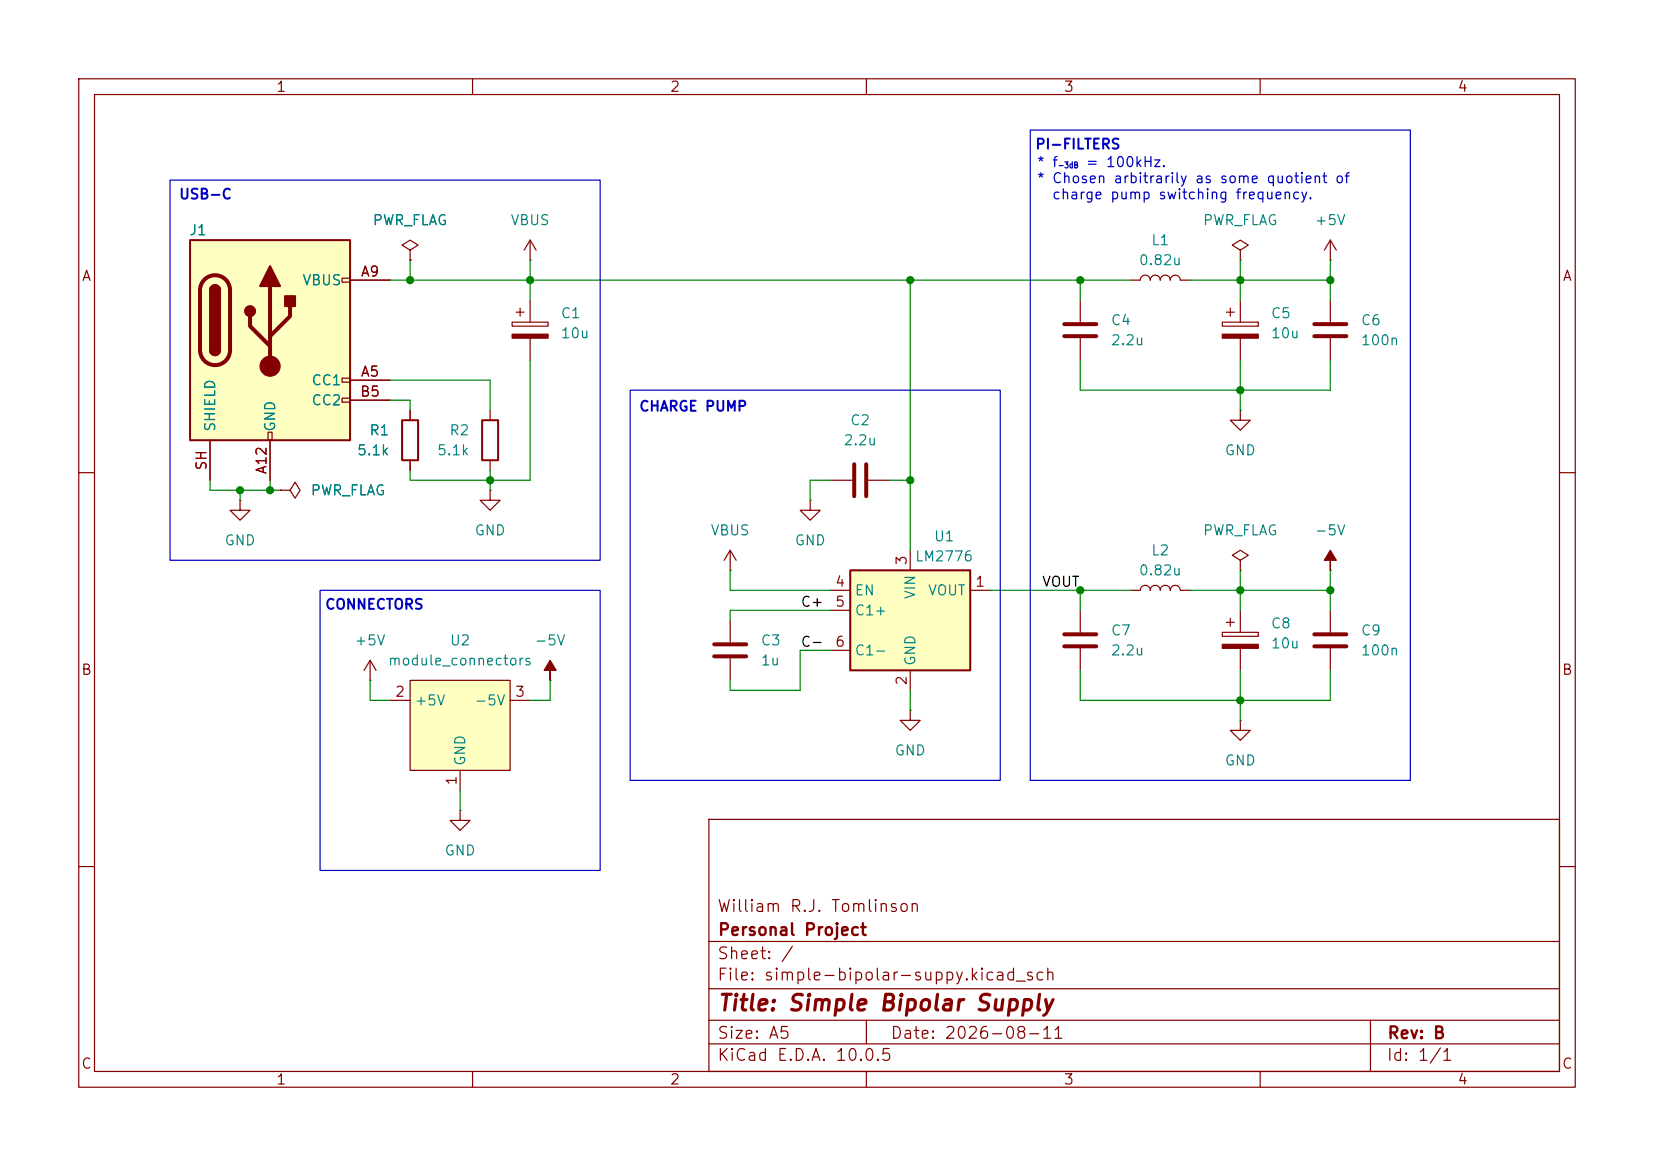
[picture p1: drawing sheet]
<svg xmlns="http://www.w3.org/2000/svg" width="210mm" height="148mm" viewBox="0 0 210 148" stroke-linecap="round" stroke-linejoin="round" font-family="sans-serif">
<path d="M0 0h210v148h-210z" fill="#fff" stroke="#fff" stroke-width=".13"/>
<g fill="none" stroke="#840000" stroke-width=".15">
<path d="M10 10h190v128h-190zM12 12h186v124h-186zM60 10v2M110 10v2M160 10v2M10 60h2M198 60h2M10 110h2M90 104h108v32h-108zM90 119.5h108M198 110h2M60 136v2"/>
<path d="M90 132.5h108M90 129.5h108M90 125.5h108M110 136v2M110 129.5v3M160 136v2M174 129.5v6.5"/>
</g>
<path d="M107.9 72.4h15.3v12.7h-15.3z" fill="#ffffc2"/>
<path d="M61.2 53.3h2v5.1h-2zM107.9 72.4h15.3v12.7h-15.3z" fill="none" stroke="#840000" stroke-width=".25"/>
<g fill="none" stroke="#840000" stroke-width=".15">
<path d="M65.5 39.6h1M66 39.1v1M67.3 33h.1M67.3 30.5v2.5M67.3 38.1v2.8M67.3 30.5l-.8 1.3M67.3 30.5l.8 1.3M62.2 52.1v1.2M62.2 58.4v1.3M65 40.9h4.6v.5h-4.6zM67.3 42.9v2.8M30.5 63.5v1.3h1.2l-1.2 1.2-1.3-1.2h1.3"/>
<path d="M30.5 63.5h.1M35.6 62.2h1.2l.7-1 .6 1-.6 1-.7-1M35.6 62.2h.1M62.2 62.2v1.3h1.3l-1.3 1.3-1.2-1.3h1.2M62.2 62.2h.1M105.4 74.9h2.5M105.4 77.5h2.5M115.6 69.9v2.5M123.2 74.9h2.5M105.4 82.6h2.5M115.6 85.1v2.5"/>
</g>
<path d="M65 42.4h4.6v.5h-4.6z" fill="#840000" stroke="#840000" stroke-width=".15"/>
<path d="M24.1 30.5h20.3v25.4h-20.3z" fill="#ffffc2"/>
<g fill="none" stroke="#840000" stroke-width=".15">
<path d="M43.4 35.3h1v.5h-1zM44.4 35.6h5.1M52.1 31.8l1-.7-1-.6-1 .6 1 .7v1.2M52.1 33h.1M137.2 38.1v2.8M155.7 39.6h1M156.2 39.1v1M157.5 38.1v2.8M26.7 55.9v5.1M34 54.9h.5v1h-.5zM34.3 55.9v5.1M43.4 48h1v.5h-1z"/>
<path d="M43.4 50.5h1v.6h-1zM44.4 48.3h5.1M44.4 50.8h5.1M52.1 52.1v1.2M52.1 58.4v1.3M137.2 42.9v2.8M155.2 40.9h4.6v.5h-4.6zM157.5 52.1v1.2h1.2l-1.2 1.3-1.3-1.3h1.3M157.5 52.1h.1M157.5 42.9v2.8M92.7 72.4h.1M92.7 69.9v2.5"/>
<path d="M92.7 78.7v2.8M92.7 69.9l-.8 1.2M92.7 69.9l.8 1.2M102.9 63.5v1.3h1.2l-1.2 1.2-1.3-1.2h1.3M102.9 63.5h.1M105.4 61h2.8M110.2 61h2.8M137.2 77.5v2.8M143.5 74.9h1.3a.64 .64 0 0 1 .6-.6 .64 .64 0 0 1 .6 .6 .64 .64 0 0 1 .7-.6 .64 .64 0 0 1 .6 .6 .64 .64 0 0 1 .7-.6 .64 .64 0 0 1 .6 .6 .64 .64 0 0 1 .6-.6 .64 .64 0 0 1 .7 .6h1.2M155.7 79h1M156.2 78.5v1M157.5 71.1l1-.6-1-.6-1 .6 1 .6v1.3"/>
<path d="M157.5 72.4h.1M157.5 77.5v2.8M47 86.4h.1M47 83.8l-.8 1.3M47 83.8l.8 1.3M47 83.8v2.6M69.8 86.4h.1M92.7 83.6v2.8M115.6 90.2v1.2h1.2l-1.2 1.3-1.3-1.3h1.3M115.6 90.2h.1M137.2 82.3v2.8M155.2 80.3h4.6v.5h-4.6z"/>
<path d="M157.5 82.3v2.8M58.4 102.9v1.2h1.3l-1.3 1.3-1.3-1.3h1.3M58.4 102.9h.1"/>
</g>
<path d="M24.1 30.5h20.3v25.4h-20.3zM26.7 36.8a.64 .64 0 0 1 .6-.6 .64 .64 0 0 1 .6 .6M26.7 44.5a.64 .64 0 0 0 .6 .6 .64 .64 0 0 0 .6-.6M51.1 53.3h2v5.1h-2z" fill="none" stroke="#840000" stroke-width=".25"/>
<path d="M26 35.5a1.9 1.9 0 0 1 2-.4 1.9 1.9 0 0 1 1.2 1.7v7.7a1.91 1.91 0 0 1-1.9 1.8 1.91 1.91 0 0 1-1.9-1.8v-7.7a1.9 1.9 0 0 1 .6-1.3zM34.3 36.3v10.2M36.8 38.9v1.2l-2.5 2.6M31.7 40.1v1.3l2.6 2.5M108.5 58.9v4.1M110 58.9v4.1M135.1 41.1h4.1M135.1 42.7h4.1M90.7 83.3h4M90.7 81.8h4M135.1 80.5h4.1M135.1 82h4.1" fill="none" stroke="#840000" stroke-width=".51"/>
<g fill="#840000" stroke="#840000" stroke-width=".25">
<path d="M26.7 36.8h1.2v7.7h-1.2z"/>
<path d="M26.9 36.4a.64 .64 0 0 1 .6-.2 .64 .64 0 0 1 .4 .6h-1.2z"/>
<path d="M26.7 44.5h1.2a.64 .64 0 0 1-.6 .6 .64 .64 0 0 1-.6-.6z"/>
<path d="M34.3 33.8l1.3 2.5h-2.6z"/>
<path d="M36.2 37.6h1.3v1.3h-1.3z"/>
<circle cx="31.7" cy="39.5" r=".63"/>
</g>
<g fill="#840000" stroke="#840000" stroke-width=".15">
<path d="M69.8 83.8l.8 1.3h-.8v1.3v-1.3h-.7z"/>
<path d="M155.2 81.8h4.6v.5h-4.6z"/>
<path d="M155.2 42.4h4.6v.5h-4.6z"/>
<circle cx="34.3" cy="46.5" r="1.27"/>
</g>
<path d="M52.1 86.4h12.7v11.4h-12.7z" fill="#ffffc2"/>
<g fill="none" stroke="#840000" stroke-width=".15">
<path d="M44.4 35.6h5.1M52.1 33h.1M143.5 35.6h1.3a.64 .64 0 0 1 .6-.7 .64 .64 0 0 1 .6 .7 .64 .64 0 0 1 .7-.7 .64 .64 0 0 1 .6 .7 .64 .64 0 0 1 .7-.7 .64 .64 0 0 1 .6 .7 .64 .64 0 0 1 .6-.7 .64 .64 0 0 1 .7 .7h1.2M157.5 31.8l1-.7-1-.6-1 .6 1 .7v1.2M157.5 33h.1M168.9 33h.1M168.9 30.5v2.5M168.9 38.1v2.8M168.9 30.5l-.8 1.3M168.9 30.5l.8 1.3M26.7 55.9v5.1M34.3 55.9v5.1"/>
<path d="M44.4 48.3h5.1M44.4 50.8h5.1M52.1 52.1v1.2M52.1 58.4v1.3M168.9 42.9v2.8M35.6 62.2h.1M168.9 72.4h.1M168.9 77.5v2.8M49.5 88.9h2.6M52.1 86.4h12.7v11.4h-12.7zM58.4 97.8v2.5M64.8 88.9h2.5"/>
<path d="M157.5 91.4v1.3h1.2l-1.2 1.3-1.3-1.3h1.3M157.5 91.4h.1M168.9 82.3v2.8"/>
</g>
<path d="M166.9 41.1h4M166.9 42.7h4M166.9 80.5h4M166.9 82h4" fill="none" stroke="#840000" stroke-width=".51"/>
<path d="M168.9 69.9l.8 1.2h-.8v1.3v-1.3h-.8z" fill="#840000" stroke="#840000" stroke-width=".15"/>
<g fill="none" stroke="#008400" stroke-width=".15">
<path d="M49.5 35.6h94M52.1 33v2.6M67.3 33v5.1M115.6 35.6v34.3M137.2 35.6v2.5M151.1 35.6h17.8M157.5 33v5.1M168.9 33v5.1M49.5 48.3h12.7v3.8M49.5 50.8h2.6v1.3M62.2 59.7v2.5M67.3 45.7v15.3h-15.2v-1.3"/>
<path d="M137.2 45.7v3.8h31.7v-3.8M157.5 45.7v6.4M26.7 61v1.2h8.9M30.5 62.2v1.3M34.3 61v1.2M92.7 72.4v2.5h12.7M105.4 61h-2.5v2.5M105.4 77.5h-12.7v1.2M113 61h2.6M125.7 74.9h17.8M137.2 74.9v2.6M151.1 74.9h17.8"/>
<path d="M157.5 72.4v5.1M168.9 72.4v5.1M47 86.4v2.5h2.5M69.8 86.4v2.5h-2.5M105.4 82.6h-3.8v5h-8.9v-1.2M115.6 87.6v2.6M137.2 85.1v3.8h31.7v-3.8M157.5 85.1v6.3M58.4 100.3v2.6"/>
</g>
<path d="M130.8 16.5h48.3v82.6h-48.3zM21.6 22.9h54.6v48.2h-54.6zM80 49.5h47v49.6h-47zM40.6 74.9h35.6v35.6h-35.6z" fill="none" stroke="#0000c2" stroke-width=".15"/>
<g fill="#008400" stroke="#008400" stroke-width=".13">
<circle cx="157.5" cy="35.6" r=".46"/>
<circle cx="137.2" cy="35.6" r=".46"/>
<circle cx="168.9" cy="35.6" r=".46"/>
<circle cx="52.1" cy="35.6" r=".46"/>
<circle cx="62.2" cy="61" r=".46"/>
<circle cx="30.5" cy="62.2" r=".46"/>
<circle cx="115.6" cy="61" r=".46"/>
<circle cx="67.3" cy="35.6" r=".46"/>
<circle cx="168.9" cy="74.9" r=".46"/>
<circle cx="137.2" cy="74.9" r=".46"/>
<circle cx="157.5" cy="88.9" r=".46"/>
<circle cx="157.5" cy="49.5" r=".46"/>
<circle cx="157.5" cy="74.9" r=".46"/>
<circle cx="115.6" cy="35.6" r=".46"/>
<circle cx="34.3" cy="62.2" r=".46"/>
</g>
<text font-size="2" fill="#840000" x="91" y="128.8">Title: Simple Bipolar Supply</text>
<g font-size="1.5" fill="#840000">
<text x="91" y="116.1">William R.J. Tomlinson</text>
<text x="91.1" y="119.1">Personal Project</text>
<text x="91" y="124.8">File: simple-bipolar-suppy.kicad_sch</text>
<text x="91" y="122.1">Sheet: /</text>
<text x="91" y="135">KiCad E.D.A. 10.0.5</text>
<text x="91" y="132.2">Size: A5</text>
<text x="113" y="132.2">Date: 2026-08-11</text>
<text x="176" y="135">Id: 1/1</text>
<text x="176.1" y="132.2">Rev: B</text>
</g>
<g font-size="1.3" fill="#840000">
<text x="35" y="12">1</text>
<text x="85" y="12">2</text>
<text x="135" y="12">3</text>
<text x="185" y="12">4</text>
<text x="10.3" y="36">A</text>
<text x="45.7" y="35.4">A9</text>
<text x="198.3" y="36">A</text>
<text x="45.6" y="50.7">B5</text>
<text x="45.7" y="48.1">A5</text>
<text x="26.5" y="59.8" transform="rotate(-90 26.5 59.8)">SH</text>
<text x="34.2" y="60.3" transform="rotate(-90 34.2 60.3)">A12</text>
<text x="115.4" y="71.9" transform="rotate(-90 115.4 71.9)">3</text>
<text x="105.9" y="74.8">4</text>
<text x="105.9" y="77.3">5</text>
<text x="123.7" y="74.8">1</text>
<text x="105.9" y="82.4">6</text>
<text x="10.2" y="86">B</text>
<text x="50.1" y="88.8">2</text>
<text x="65.3" y="88.8">3</text>
<text x="115.4" y="87.1" transform="rotate(-90 115.4 87.1)">2</text>
<text x="198.2" y="86">B</text>
<text x="58.3" y="99.8" transform="rotate(-90 58.3 99.8)">1</text>
<text x="10.2" y="136">C</text>
<text x="35" y="138">1</text>
<text x="85" y="138">2</text>
<text x="135" y="138">3</text>
<text x="185" y="138">4</text>
<text x="198.2" y="136">C</text>
</g>
<g font-size="1.3" fill="#0000c2">
<text x="131.4" y="19.3">PI-FILTERS</text>
<text x="131.5" y="21.5">* f</text>
<text x="131.5" y="23.6">* Chosen arbitrarily as some quotient of</text>
<text x="137.8" y="21.5">= 100kHz.</text>
<text x="22.6" y="25.6">USB-C</text>
<text x="133.5" y="25.6">charge pump switching frequency.</text>
<text x="81.1" y="52.5">CHARGE PUMP</text>
<text x="41.2" y="77.7">CONNECTORS</text>
</g>
<g font-size="1.3" fill="#008484">
<text x="47.2" y="28.9">PWR_FLAG</text>
<text x="64.7" y="28.9">VBUS</text>
<text x="152.6" y="28.9">PWR_FLAG</text>
<text x="166.8" y="28.9">+5V</text>
<text x="23.9" y="30.2">J1</text>
<text x="144.5" y="34">0.82u</text>
<text x="146.1" y="31.4">L1</text>
<text x="38.3" y="36.5">VBUS</text>
<text x="71.1" y="40.7">C1</text>
<text x="141" y="41.6">C4</text>
<text x="161.3" y="40.7">C5</text>
<text x="172.7" y="41.6">C6</text>
<text x="71.1" y="43.3">10u</text>
<text x="141" y="44.1">2.2u</text>
<text x="161.3" y="43.3">10u</text>
<text x="172.7" y="44.1">100n</text>
<text x="39.5" y="49.2">CC1</text>
<text x="39.5" y="51.8">CC2</text>
<text x="27.6" y="54.9" transform="rotate(-90 27.6 54.9)">SHIELD</text>
<text x="35.3" y="54.9" transform="rotate(-90 35.3 54.9)">GND</text>
<text x="45.2" y="58.1">5.1k</text>
<text x="46.8" y="55.6">R1</text>
<text x="55.4" y="58.1">5.1k</text>
<text x="57" y="55.6">R2</text>
<text x="107" y="56.8">2.2u</text>
<text x="107.9" y="54.3">C2</text>
<text x="155.4" y="58.1">GND</text>
<text x="39.4" y="63.2">PWR_FLAG</text>
<text x="28.4" y="69.5">GND</text>
<text x="60.2" y="68.3">GND</text>
<text x="90.1" y="68.3">VBUS</text>
<text x="100.8" y="69.5">GND</text>
<text x="116.1" y="71.6">LM2776</text>
<text x="118.5" y="69">U1</text>
<text x="146.1" y="70.8">L2</text>
<text x="152.6" y="68.3">PWR_FLAG</text>
<text x="166.8" y="68.3">-5V</text>
<text x="108.4" y="75.9">EN</text>
<text x="116.5" y="76.1" transform="rotate(-90 116.5 76.1)">VIN</text>
<text x="117.7" y="75.9">VOUT</text>
<text x="144.5" y="73.4">0.82u</text>
<text x="44.9" y="82.2">+5V</text>
<text x="57" y="82.2">U2</text>
<text x="67.8" y="82.2">-5V</text>
<text x="96.5" y="82.2">C3</text>
<text x="108.4" y="78.4">C1+</text>
<text x="108.4" y="83.5">C1-</text>
<text x="141" y="81">C7</text>
<text x="141" y="83.5">2.2u</text>
<text x="161.3" y="80.1">C8</text>
<text x="161.3" y="82.6">10u</text>
<text x="172.7" y="81">C9</text>
<text x="172.7" y="83.5">100n</text>
<text x="49.2" y="84.8">module_connectors</text>
<text x="52.6" y="89.9">+5V</text>
<text x="60.2" y="89.9">-5V</text>
<text x="96.5" y="84.8">1u</text>
<text x="116.5" y="84.6" transform="rotate(-90 116.5 84.6)">GND</text>
<text x="59.4" y="97.3" transform="rotate(-90 59.4 97.3)">GND</text>
<text x="113.5" y="96.2">GND</text>
<text x="155.4" y="97.5">GND</text>
<text x="56.4" y="108.9">GND</text>
</g>
<g font-size="1.3">
<text x="101.6" y="77.3">C+</text>
<text x="132.2" y="74.8">VOUT</text>
<text x="101.6" y="82.4">C-</text>
</g>
<text font-size=".8" fill="#0000c2" x="134.3" y="21.5">-3dB</text>
</svg>
